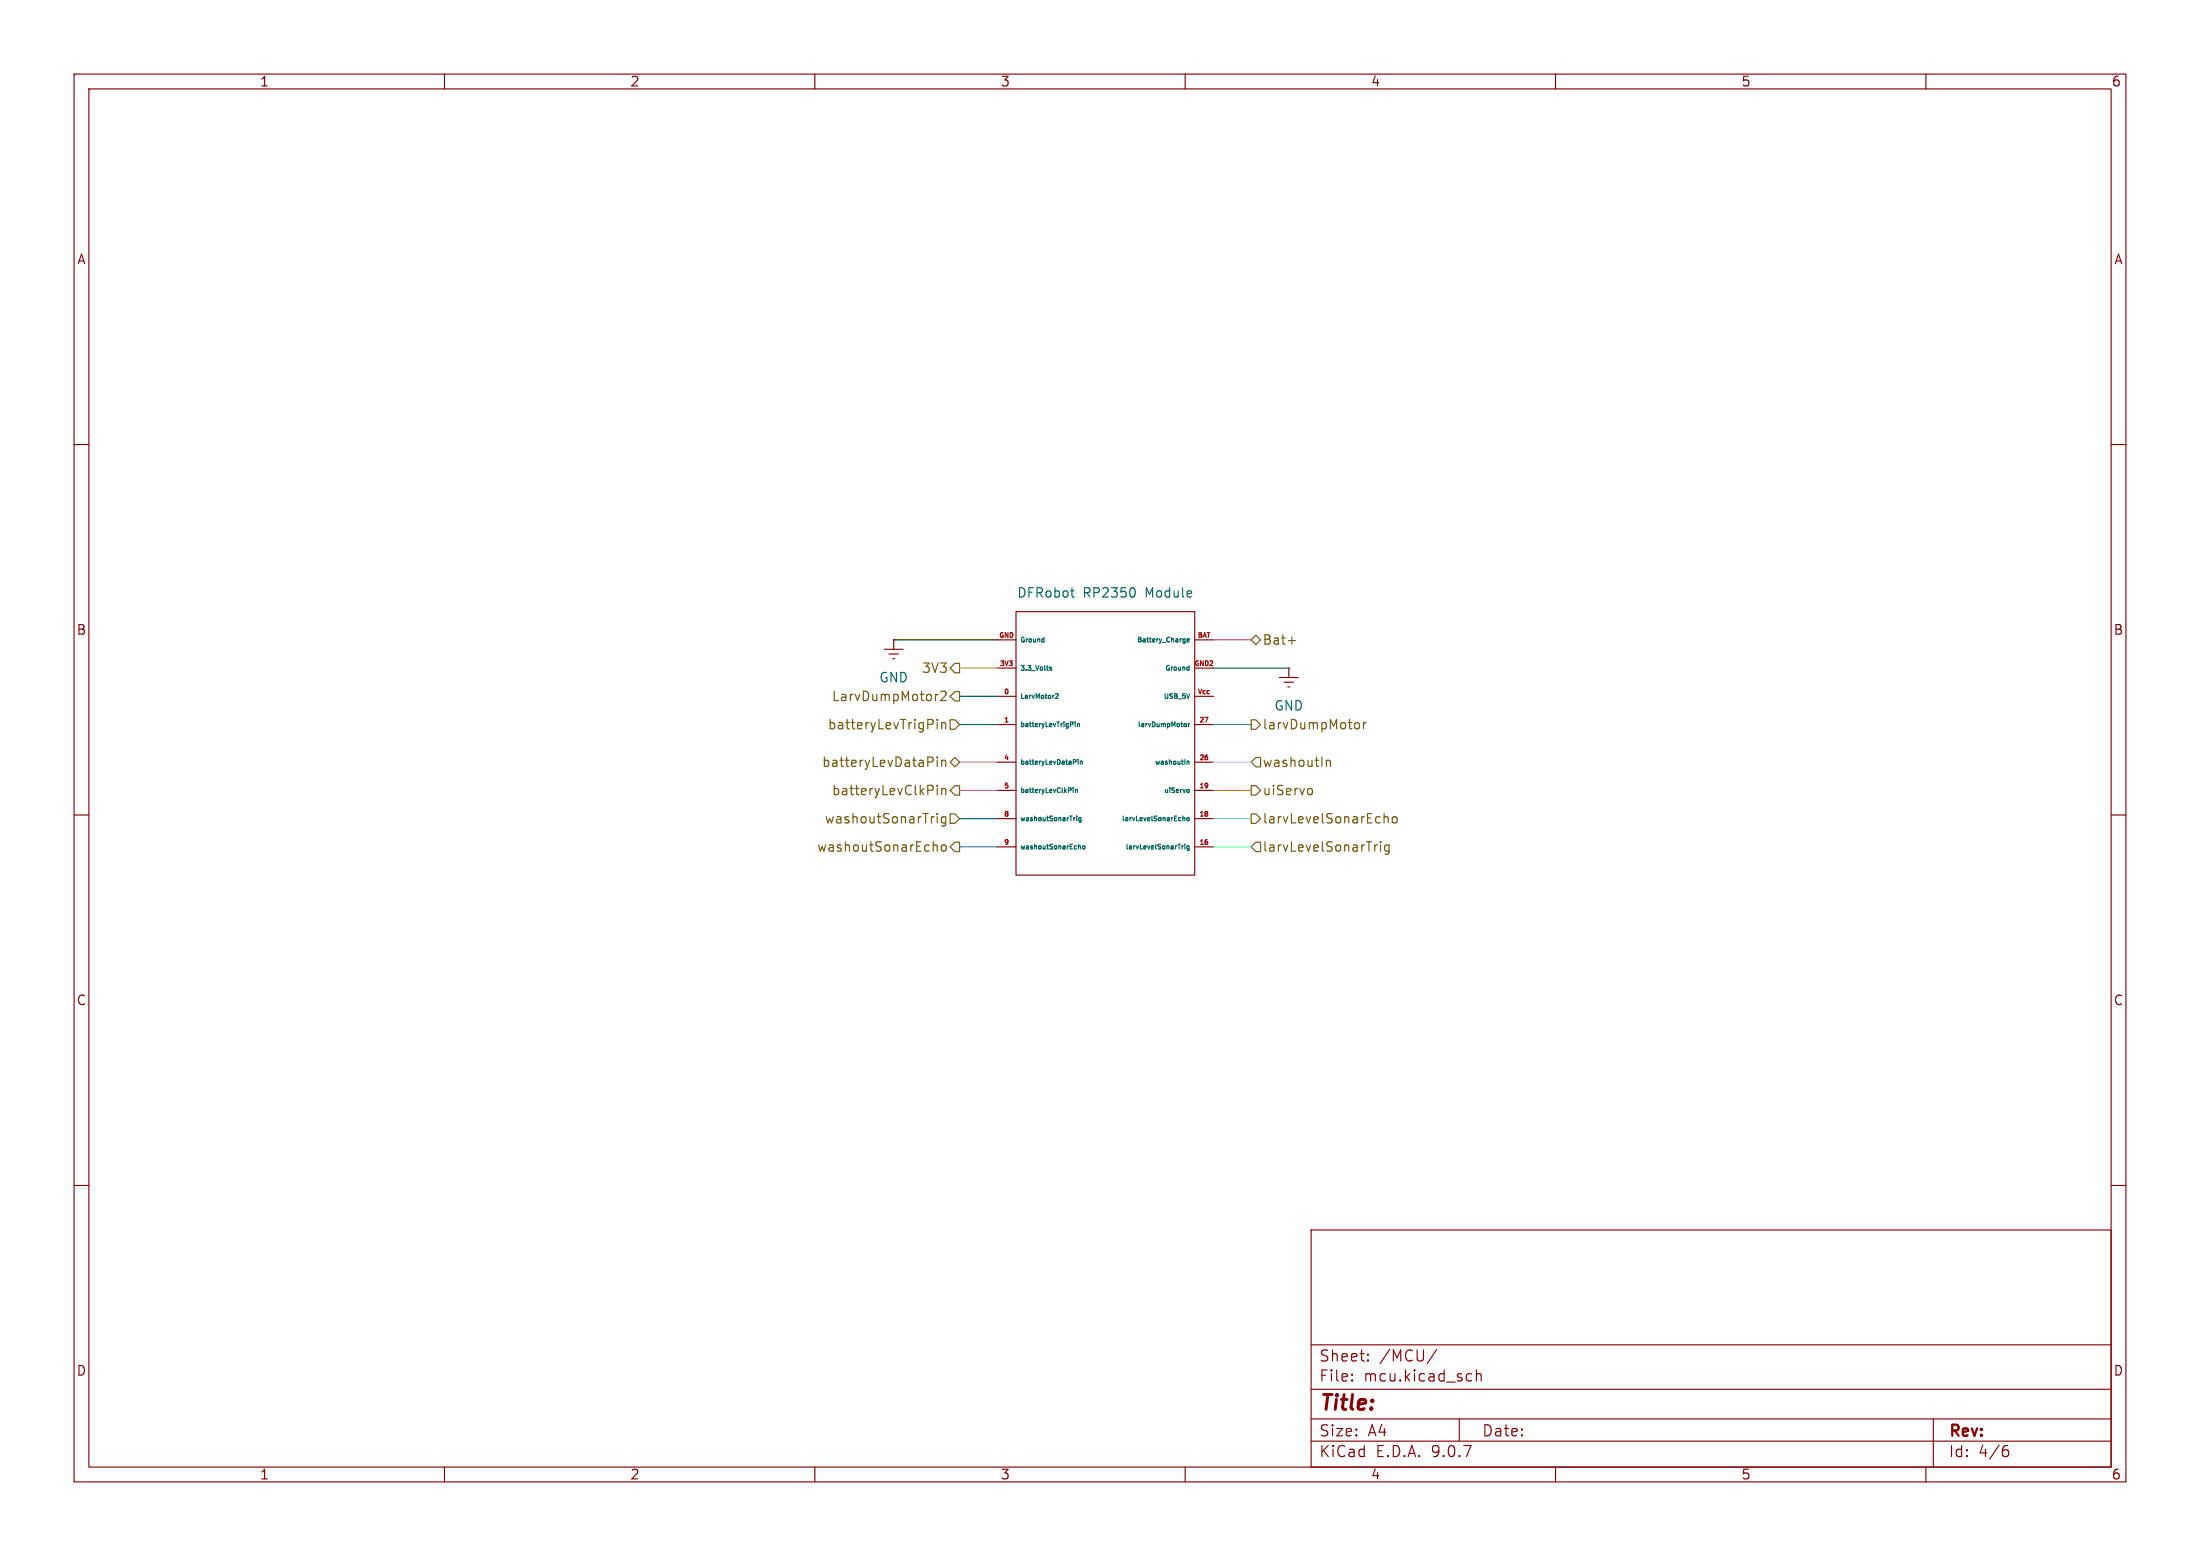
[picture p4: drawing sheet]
<svg xmlns="http://www.w3.org/2000/svg" width="297mm" height="210mm" viewBox="0 0 297 210" stroke-linecap="round" stroke-linejoin="round" font-family="sans-serif">
<g fill="none" stroke="#840000" stroke-width=".15">
<path d="M10 10h277v190h-277zM12 12h273v186h-273zM60 10v2M110 10v2M160 10v2M210 10v2M260 10v2M10 60h2M285 60h2M119.4 87.6h2.5M120 88.3h1.3M120.5 88.9h.3"/>
<path d="M120.6 86.4h.1M120.6 86.4v1.2M134.6 86.4h2.6M134.6 90.2h2.6M134.6 94h2.6M134.6 97.8h2.6M137.2 82.6h24.1v35.5h-24.1zM161.3 86.4h2.5M161.3 90.2h2.5M161.3 94h2.5M161.3 97.8h2.5M172.7 91.4h2.6"/>
<path d="M173.4 92.1h1.2M173.9 92.7h.2M174 90.2h.1M174 90.2v1.2M10 110h2M134.6 102.9h2.6M134.6 106.7h2.6M134.6 110.5h2.6M134.6 114.3h2.6M161.3 102.9h2.5M161.3 106.7h2.5M161.3 110.5h2.5"/>
<path d="M161.3 114.3h2.5M285 110h2M10 160h2M177 166h108v32h-108zM285 160h2M60 198v2M110 198v2M160 198v2M177 194.5h108M177 191.5h108M177 187.5h108M177 181.5h108"/>
<path d="M182.5 186.3h.1l-.1 .1M182.5 186.3v.1M182.5 185.5v.1M182.5 185.5h.1l-.1 .1M184.7 183.6v.1M184.7 183.6h-.1l.1 .1M184.7 182.8v.1M184.7 182.8h-.1l.1 .1M194 182.1l-1.3 2M197 191.5v3M198.2 185.4l.5 .1M198.7 186.3l-.5 .1"/>
<path d="M199.3 185.5a.37 .37 0 0 1 .7 .1v.8M199.3 184.9v1.5M210 198v2M260 198v2M261 191.5v6.5M270.6 195.7h.4l.2 .3-.1 .5-.2 .1h-.3M271 195.1l-.4 .1"/>
</g>
<g fill="none" stroke="#006464" stroke-width=".15">
<path d="M144.5 79.7h.5M153.1 79.4l.1 .4-.1 .7M140.8 86.2l.1 .1M140.9 86v.6M140.9 86.6h-.1M141.9 90.1l-.1-.1-.1 .2 .3 .1M142 90.4l-.1 .1-.2-.1M142 90.3v.1M142.5 93.7l.2-.1 .1 .2-.3 .5h.3M144.8 80.5l.2 .1M144.8 97.5v.2M145.1 97.4v.1"/>
<path d="M145.1 97.7v.4M145.4 97.7v.4M145.4 97.7h.3v.4M159.7 86.6h.3M159.7 86.3h.3M159.9 97.7h.2v.3h-.2zM160 86.2v.5l-.2 .2M160.3 86.4h.3l-.1-.1-.2-.1v.1v.3h.2M160.3 90.4h.2M160.3 90.1h.2M160.4 97.7v.4M160.5 89.8v.7"/>
<path d="M160.6 97.7l-.2 .1M160.6 93.6l-.2 .7M144.9 106.3h.1M144.9 106.5v.5M144.9 106.3v.1M145.1 110.4h.1M145.1 102.5l.2 .1-.2 .3M145.2 106.5v.5M145.2 106.6h.2v.4M145.4 110.1v.1M145.4 110.4v.4M145.5 102.5v.1"/>
<path d="M145.5 102.7v.5M145.6 114.2h.2l.1 .4M145.8 102.7v.5M145.8 102.8h.3v.4M145.9 110.4h-.1l-.2 .1 .1 .2h.2M145.9 110.4v.5l-.1 .1h-.1M146.2 114.2h.2v.4l-.2-.1zM159.6 114.2v.4M159.7 110.4h.2l.1 .4M159.7 110.1v.7M159.7 114.2l-.1 .1M160 114h.1"/>
<path d="M160 114.2v.4M160.2 106.7l.1-.2 .2 .1v.3M160.2 106.8l.1 .2 .2-.1M160.3 102.8h.2v.4M160.3 110.4h.2v.3h-.2zM160.3 102.7v.5M160.5 110.4h.1M160.5 114.6l-.2-.1v-.3h.2v.5l-.1 .1h-.1M160.5 106.9h.1"/>
</g>
<path d="M135.7 97.5h.4M162.7 96.8h.4l-.3 .7" fill="none" stroke="#a90000" stroke-width=".15"/>
<g fill="none" stroke="#725600" stroke-width=".15">
<path d="M126.5 97.1v.1M126.5 97.5v.9M126.6 93.7l-.2 .1M127 93.4l.2-.1h.3l.2 .1v.3v.1l-.7 .8h.7M127.1 97.6l.2-.1 .3 .1 .1 .8M127.1 97.5v.9M128.3 97.2h.6l.6 .6-.6 .6h-.6zM128.9 93.3h.6v1.3h-.6l-.6-.6zM128.9 89.5h.6v1.3h-.6l-.6-.6zM168.9 97.2h.6l.7 .6-.7 .6h-.6zM168.9 86.4l.6-.7 .7 .7-.7 .6zM173.9 86.5h1"/>
<path d="M183 97.6l.3-.1 .2 .3v.3l-.1 .2h-.4M184.1 97.5v.9M184.4 97.5l-.2 .1-.1 .2M125.9 102.3v.4M126 114.1h.5v.8M126.5 102.2v.1M126.5 102.6v.8M126.5 106v.1M126.5 106.4v.9M126.5 109.8v.1M126.5 110.2v.9M127.1 102.7l.2-.1 .3 .1 .1 .7"/>
<path d="M127.1 106.5l.2-.1 .3 .1 .1 .8M127.1 114.2l.2-.2 .4 .2v.4l-.1 .2-.3 .1-.2-.1zM127.1 102.6v.8M127.1 106.4v.9M127.7 110.3l-.4-.1-.2 .3v.3l.1 .2h.5M127.7 110.2v1.1l-.3 .2-.3-.1M128.3 109.9h.6l.6 .6-.6 .6h-.6zM128.3 102.9l.6-.7 .6 .7-.6 .6zM128.9 106h.6v1.3h-.6l-.6-.6zM128.9 113.7h.6v1.2h-.6l-.6-.6zM168.9 109.9h.6l.7 .6-.7 .6h-.6zM168.9 106h.6l.7 .7-.7 .6h-.6z"/>
<path d="M169.5 102.2h.7v1.3h-.7l-.6-.6zM169.5 113.7h.7v1.2h-.7l-.6-.6zM176.8 106.4l.3 .1 .1 .2-.1 .4-.3 .2M179.1 102.6v.8M179.1 102.7l.1-.1 .3 .1 .1 .7M186 114l-.3 .1M186.4 113.6v.1M186.4 114v.9M186.9 109.8v1.3M186.9 110.3l.1-.1 .3 .1 .1 .8M187.5 114.1l-.3-.1-.3 .3v.3l.1 .2h.5M187.5 114v1.1l-.2 .2-.3-.1"/>
<path d="M188 110.3l.2-.1 .4 .1v.5l-.1 .2-.3 .1-.2-.2z"/>
</g>
<path d="M163.8 106.7h5.1" fill="none" stroke="#ffbe04" stroke-width=".15"/>
<path d="M163.8 102.9h5.1" fill="none" stroke="#c2bdff" stroke-width=".15"/>
<path d="M163.8 110.5h5.1M163.8 114.3h5.1" fill="none" stroke="#0afaff" stroke-width=".15"/>
<path d="M129.5 102.9h5.1M129.5 106.7h5.1" fill="none" stroke="#b70dff" stroke-width=".15"/>
<path d="M129.5 114.3h5.1M129.5 110.5h5.1" fill="none" stroke="#0704ff" stroke-width=".15"/>
<path d="M129.5 97.8h5.1M129.5 94h5.1M163.8 90.2h10.2" fill="none" stroke="#009600" stroke-width=".15"/>
<path d="M120.6 86.4h14" fill="none" stroke="#000" stroke-width=".15"/>
<path d="M129.5 90.2h5.1" fill="none" stroke="#ff9f07" stroke-width=".15"/>
<path d="M163.8 97.8h5.1" fill="none" stroke="#00ff7c" stroke-width=".15"/>
<path d="M163.8 86.4h5.1" fill="none" stroke="#ff16b8" stroke-width=".15"/>
<text font-size="2.8" fill="#840000" x="178" y="190.9">Title:</text>
<g font-size="2.1" fill="#840000">
<text x="178" y="184">Sheet:</text>
<text x="186.2" y="184">/MCU/</text>
<text x="178" y="186.7">File:</text>
<text x="184.1" y="186.7">mcu.kicad_sch</text>
<text x="178" y="196.9">KiCad</text>
<text x="178" y="194.1">Size:</text>
<text x="184.7" y="194.1">A4</text>
<text x="185.7" y="196.9">E.D.A.</text>
<text x="193.3" y="196.9">9.0.7</text>
<text x="200" y="194.1">Date:</text>
<text x="263" y="194.3">Rev:</text>
<text x="263" y="196.9">Id:</text>
<text x="267.1" y="196.9">4/6</text>
</g>
<g font-size="1.8" fill="#840000">
<text x="35" y="11.9">1</text>
<text x="85" y="11.9">2</text>
<text x="135" y="11.9">3</text>
<text x="185" y="11.9">4</text>
<text x="235" y="11.9">5</text>
<text x="285" y="11.9">6</text>
<text x="10.3" y="35.9">A</text>
<text x="285.3" y="35.9">A</text>
<text x="10.3" y="85.9">B</text>
<text x="285.3" y="85.9">B</text>
<text x="10.3" y="135.9">C</text>
<text x="285.3" y="135.9">C</text>
<text x="10.3" y="185.9">D</text>
<text x="285.3" y="185.9">D</text>
<text x="35" y="199.9">1</text>
<text x="85" y="199.9">2</text>
<text x="135" y="199.9">3</text>
<text x="185" y="199.9">4</text>
<text x="235" y="199.9">5</text>
<text x="285" y="199.9">6</text>
</g>
<g font-size="1.8" fill="#006464">
<text x="137.2" y="80.9">DFRobot</text>
<text x="146.2" y="80.9">RP2350</text>
<text x="154.8" y="80.9">Module</text>
<text x="118.6" y="92.3">GND</text>
<text x="172" y="96.1">GND</text>
</g>
<g font-size="1.8" fill="#725600">
<text x="170.4" y="87.2">Bat+</text>
<text x="112.2" y="94.8">LarvDumpMotor2</text>
<text x="124.4" y="91">3V3</text>
<text x="111.7" y="98.7">batteryLevTrigPin</text>
<text x="170.4" y="98.7">larvDumpMotor</text>
<text x="110.9" y="103.7">batteryLevDataPin</text>
<text x="112.2" y="107.5">batteryLevClkPin</text>
<text x="170.4" y="103.7">washoutIn</text>
<text x="170.4" y="107.5">uiServo</text>
<text x="111.2" y="111.4">washoutSonarTrig</text>
<text x="170.4" y="111.4">larvLevelSonarEcho</text>
<text x="110.2" y="115.2">washoutSonarEcho</text>
<text x="170.4" y="115.2">larvLevelSonarTrig</text>
</g>
<g font-size=".9" fill="#a90000">
<text x="134.8" y="86.1">GND</text>
<text x="134.8" y="89.9">3V3</text>
<text x="161.1" y="89.9">GND2</text>
<text x="161.6" y="86.1">BAT</text>
<text x="135.4" y="93.7">0</text>
<text x="161.6" y="93.7">Vcc</text>
<text x="135.4" y="97.5">1</text>
<text x="161.8" y="97.5">27</text>
<text x="135.4" y="102.6">4</text>
<text x="135.4" y="106.4">5</text>
<text x="161.8" y="102.6">26</text>
<text x="161.8" y="106.4">19</text>
<text x="135.4" y="110.2">8</text>
<text x="161.8" y="110.2">18</text>
<text x="135.4" y="114">9</text>
<text x="161.8" y="114">16</text>
</g>
<g font-size=".9" fill="#006464">
<text x="137.7" y="86.9">Ground</text>
<text x="153.3" y="86.9">Battery_Charge</text>
<text x="137.7" y="90.7">3.3_Volts</text>
<text x="137.7" y="94.5">LarvMotor2</text>
<text x="156.9" y="94.5">USB_5V</text>
<text x="157.1" y="90.7">Ground</text>
<text x="137.7" y="98.3">batteryLevTrigPin</text>
<text x="153.4" y="98.3">larvDumpMotor</text>
<text x="137.7" y="103.4">batteryLevDataPin</text>
<text x="137.7" y="107.2">batteryLevClkPin</text>
<text x="155.7" y="103.4">washoutIn</text>
<text x="157" y="107.2">uiServo</text>
<text x="137.7" y="111">washoutSonarTrig</text>
<text x="151.3" y="111">larvLevelSonarEcho</text>
<text x="137.7" y="114.8">washoutSonarEcho</text>
<text x="151.8" y="114.8">larvLevelSonarTrig</text>
</g>
</svg>
